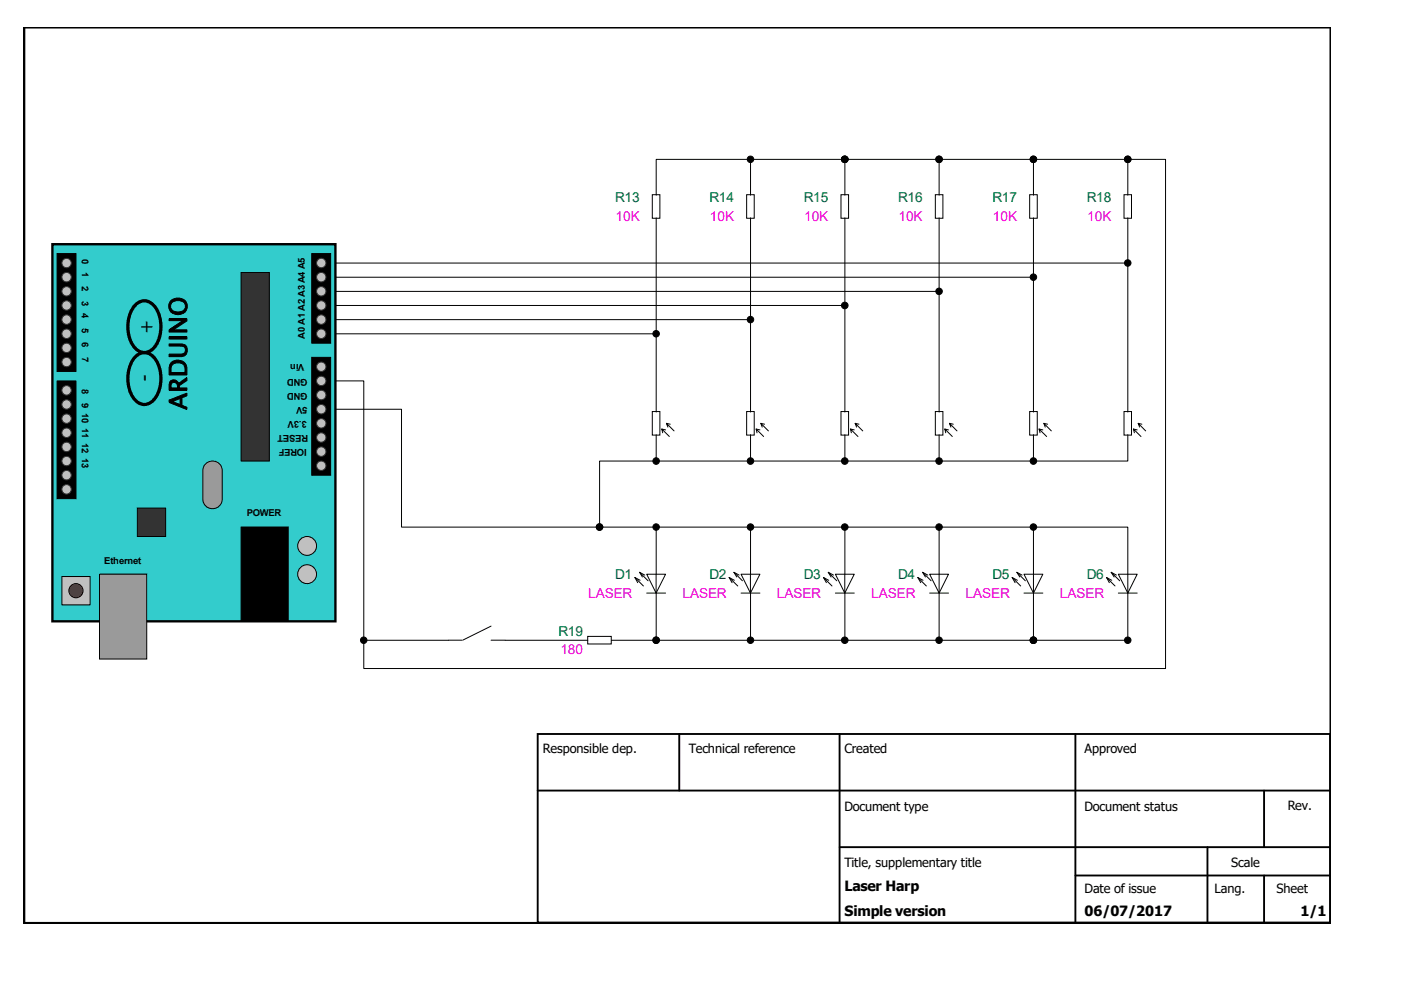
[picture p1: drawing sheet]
<svg xmlns="http://www.w3.org/2000/svg" width="297mm" height="210mm" viewBox="0 0 297 210" stroke-linecap="round" stroke-linejoin="round" font-family="sans-serif">
<path d="M11.1 51.8h60v80h-60z" fill-rule="evenodd" fill="#3cc" stroke="#000" stroke-width=".5"/>
<path d="M66.1 53.8h4v19h-4z" fill-rule="evenodd" fill="#000" stroke="#000" stroke-width=".21"/>
<g fill="#c0c0c0" stroke="#333" stroke-width=".21">
<circle cx="68.1" cy="55.8" r="1"/>
<circle cx="68.1" cy="58.8" r="1"/>
<circle cx="68.1" cy="61.8" r="1"/>
<circle cx="68.1" cy="64.8" r="1"/>
<circle cx="68.1" cy="67.8" r="1"/>
<circle cx="68.1" cy="70.8" r="1"/>
</g>
<path d="M66.1 75.8h4v25h-4z" fill-rule="evenodd" fill="#000" stroke="#000" stroke-width=".21"/>
<g fill="#c0c0c0" stroke="#333" stroke-width=".21">
<circle cx="68.1" cy="77.8" r="1"/>
<circle cx="68.1" cy="80.8" r="1"/>
<circle cx="68.1" cy="83.8" r="1"/>
<circle cx="68.1" cy="86.8" r="1"/>
<circle cx="68.1" cy="89.8" r="1"/>
<circle cx="68.1" cy="92.8" r="1"/>
<circle cx="68.1" cy="95.8" r="1"/>
<circle cx="68.1" cy="98.8" r="1"/>
</g>
<path d="M12.1 53.8h4v25h-4z" fill-rule="evenodd" fill="#000" stroke="#000" stroke-width=".21"/>
<g fill="#c0c0c0" stroke="#333" stroke-width=".21">
<circle cx="14.1" cy="55.8" r="1"/>
<circle cx="14.1" cy="58.8" r="1"/>
<circle cx="14.1" cy="61.8" r="1"/>
<circle cx="14.1" cy="64.8" r="1"/>
<circle cx="14.1" cy="67.8" r="1"/>
<circle cx="14.1" cy="70.8" r="1"/>
<circle cx="14.1" cy="73.8" r="1"/>
<circle cx="14.1" cy="76.8" r="1"/>
</g>
<path d="M12.1 80.8h4v25h-4z" fill-rule="evenodd" fill="#000" stroke="#000" stroke-width=".21"/>
<g fill="#c0c0c0" stroke="#333" stroke-width=".21">
<circle cx="14.1" cy="82.8" r="1"/>
<circle cx="14.1" cy="85.8" r="1"/>
<circle cx="14.1" cy="88.8" r="1"/>
<circle cx="14.1" cy="91.8" r="1"/>
<circle cx="14.1" cy="94.8" r="1"/>
<circle cx="14.1" cy="97.8" r="1"/>
<circle cx="14.1" cy="100.8" r="1"/>
<circle cx="14.1" cy="103.8" r="1"/>
</g>
<path d="M51.1 111.8h10v20h-10z" fill-rule="evenodd" fill="#000" stroke="#000" stroke-width=".21"/>
<path d="M21.1 121.8h10v18h-10z" fill-rule="evenodd" fill="#9a9a9a" stroke="#000" stroke-width=".21"/>
<path d="M28.8 64.5a2.73 2.73 0 0 1 4.5 1.3 7.5 7.5 0 0 1-.9 8.2 2.72 2.72 0 0 1-4.5-1.2 7.5 7.5 0 0 1 .9-8.3zM28.8 75.5a2.72 2.72 0 0 1 4.5 1.2 7.5 7.5 0 0 1-.9 8.3 2.72 2.72 0 0 1-4.5-1.2 7.5 7.5 0 0 1 .9-8.3z" fill="none" stroke="#000" stroke-width=".7"/>
<path d="M51.1 57.8h6v40h-6z" fill-rule="evenodd" fill="#333" stroke="#000" stroke-width=".21"/>
<path d="M43.6 98.4a2.07 2.07 0 0 1 2.2-.5 2.07 2.07 0 0 1 1.3 1.9v6.1a2.05 2.05 0 0 1-2 2 2.05 2.05 0 0 1-2.1-2v-6.1l.1-.5z" fill-rule="evenodd" fill="#9a9a9a" stroke="#000" stroke-width=".21"/>
<g fill="#c0c0c0" stroke="#000" stroke-width=".21">
<circle cx="65.1" cy="115.8" r="2"/>
<circle cx="65.1" cy="121.8" r="2"/>
</g>
<path d="M29.1 107.8h6v6h-6z" fill-rule="evenodd" fill="#333" stroke="#000" stroke-width=".21"/>
<path d="M13.1 122.3h6v6h-6z" fill-rule="evenodd" fill="#c0c0c0" stroke="#000" stroke-width=".21"/>
<circle cx="16.1" cy="125.3" r="1.5" fill="#f00" stroke="#000" stroke-width=".21"/>
<g fill="none" stroke="#000" stroke-width=".21">
<path d="M159.1 33.8h-20v7.6M159.1 33.8v7.6M159.1 33.8h80M179.1 33.8v7.6M199.1 33.8v7.6M219.1 33.8v7.6M239.1 33.8v7.6M239.1 33.8h8v108h-170v-6M71.1 58.8h148M71.1 55.8h168M138.3 41.3h1.6v5h-1.6zM139.1 46.2v41.2"/>
<path d="M158.3 41.3h1.6v5h-1.6zM159.1 46.2v41.2M178.3 41.3h1.6v5h-1.6zM179.1 46.2v41.2M198.3 41.3h1.6v5h-1.6zM199.1 46.2v41.2M218.3 41.3h1.6v5h-1.6zM219.1 46.2v41.2M238.3 41.3h1.6v5h-1.6zM239.1 46.2v41.2M71.1 70.8h68M71.1 67.8h88"/>
<path d="M71.1 64.8h108M71.1 61.8h128M71.1 80.8h6v55h20.8M71.1 86.8h14v25h42M138.3 87.3h1.6v5h-1.6zM139.1 92.2v5.6M140.3 91l.8 .2M140.5 91.8l-.2-.8 1.6 1.6M141.3 89.8l.8 .2M141.6 90.6l-.3-.8 1.6 1.6M158.3 87.3h1.6v5h-1.6zM159.1 92.2v5.6"/>
<path d="M160.3 91l.8 .2M160.5 91.8l-.2-.8 1.6 1.6M161.3 89.8l.8 .2M161.6 90.6l-.3-.8 1.6 1.6M178.3 87.3h1.6v5h-1.6zM179.1 92.2v5.6M180.3 91l.8 .2M180.5 91.8l-.2-.8 1.6 1.6M181.3 89.8l.8 .2M181.6 90.6l-.3-.8 1.6 1.6M198.3 87.3h1.6v5h-1.6zM199.1 92.2v5.6"/>
<path d="M200.3 91l.8 .2M200.5 91.8l-.2-.8 1.6 1.6M201.3 89.8l.8 .2M201.6 90.6l-.3-.8 1.6 1.6M218.3 87.3h1.6v5h-1.6zM219.1 92.2v5.6M220.3 91l.8 .2M220.5 91.8l-.2-.8 1.6 1.6M221.3 89.8l.8 .2M221.6 90.6l-.3-.8 1.6 1.6M238.3 87.3h1.6v5h-1.6zM239.1 92.2v5.6h-112v14"/>
<path d="M240.3 91l.8 .2M240.5 91.8l-.2-.8 1.6 1.6M241.3 89.8l.8 .2M241.6 90.6l-.3-.8 1.6 1.6M127.1 111.8h92M139.1 111.8v10M159.1 111.8v24M179.1 111.8v10M199.1 111.8v24M219.1 111.8h20v24h-109.5M219.1 111.8v24M104.1 135.8h20.5"/>
<path d="M104.1 132.8l-6 3M124.6 135h5v1.6h-5zM134.6 122.5l1.8 1.8M134.6 122.5l.6 1.1M134.6 122.5l1.1 .6M135.6 121.4l1.8 1.8M135.6 121.4l1.1 .6M135.6 121.4l.6 1M137.1 125.8h4M137.1 121.8h4l-2 4zM139.1 121.8v4M139.1 125.8v10"/>
<path d="M154.6 122.5l1.8 1.8M154.6 122.5l.6 1.1M154.6 122.5l1.1 .6M155.6 121.4l1.8 1.8M155.6 121.4l1.1 .6M155.6 121.4l.6 1M157.1 125.8h4M157.1 121.8h4l-2 4zM174.6 122.5l1.8 1.8M174.6 122.5l.6 1.1M174.6 122.5l1.1 .6M175.6 121.4l1.8 1.8"/>
<path d="M175.6 121.4l1.1 .6M175.6 121.4l.6 1M177.1 125.8h4M177.1 121.8h4l-2 4zM179.1 121.8v4M179.1 125.8v10M194.6 122.5l1.8 1.8M194.6 122.5l.6 1.1M194.6 122.5l1.1 .6M195.6 121.4l1.8 1.8M195.6 121.4l1.1 .6M195.6 121.4l.6 1"/>
<path d="M197.1 125.8h4M197.1 121.8h4l-2 4zM214.6 122.5l1.8 1.8M214.6 122.5l.6 1.1M214.6 122.5l1.1 .6M215.6 121.4l1.8 1.8M215.6 121.4l1.1 .6M215.6 121.4l.6 1M217.1 125.8h4M217.1 121.8h4l-2 4zM234.6 122.5l1.8 1.8M234.6 122.5l.6 1.1"/>
<path d="M234.6 122.5l1.1 .6M235.6 121.4l1.8 1.8M235.6 121.4l1.1 .6M235.6 121.4l.6 1M237.1 125.8h4M237.1 121.8h4l-2 4z"/>
</g>
<g fill="#000" stroke="#000" stroke-width=".21">
<circle cx="159.1" cy="33.8" r=".69"/>
<circle cx="179.1" cy="33.8" r=".7"/>
<circle cx="199.1" cy="33.8" r=".69"/>
<circle cx="219.1" cy="33.8" r=".69"/>
<circle cx="239.1" cy="33.8" r=".69"/>
<circle cx="219.1" cy="58.8" r=".69"/>
<circle cx="239.1" cy="55.8" r=".69"/>
<circle cx="139.1" cy="70.8" r=".69"/>
<circle cx="159.1" cy="67.8" r=".69"/>
<circle cx="179.1" cy="64.8" r=".7"/>
<circle cx="199.1" cy="61.8" r=".69"/>
<circle cx="139.1" cy="97.8" r=".69"/>
<circle cx="159.1" cy="97.8" r=".69"/>
<circle cx="179.1" cy="97.8" r=".7"/>
<circle cx="199.1" cy="97.8" r=".69"/>
<circle cx="219.1" cy="97.8" r=".69"/>
<circle cx="127.1" cy="111.8" r=".69"/>
<circle cx="139.1" cy="111.8" r=".69"/>
<circle cx="159.1" cy="111.8" r=".69"/>
<circle cx="179.1" cy="111.8" r=".7"/>
<circle cx="199.1" cy="111.8" r=".69"/>
<circle cx="219.1" cy="111.8" r=".69"/>
<circle cx="77.1" cy="135.8" r=".69"/>
<circle cx="139.1" cy="135.8" r=".69"/>
<circle cx="159.1" cy="135.8" r=".69"/>
<circle cx="179.1" cy="135.8" r=".7"/>
<circle cx="199.1" cy="135.8" r=".69"/>
<circle cx="219.1" cy="135.8" r=".69"/>
<circle cx="239.1" cy="135.8" r=".69"/>
</g>
<path d="M5.1 5.8h277v190h-277z" fill="none" stroke="#000" stroke-width=".5"/>
<path d="M114 155.7h168v40h-168zM144 155.7v12M178 155.7v40M228 155.7v40M114 167.7h168M178 179.7h104M256 179.7v16M268 167.7v12M228 185.7h54M268 185.7v10" fill="none" stroke="#000" stroke-width=".4"/>
<g font-size="5.2">
<text x="32.4" y="71.1" transform="rotate(-90 32.4 71.1)">+</text>
<text x="32" y="81" transform="rotate(-90 32 81)">-</text>
<text x="39.6" y="86.9" transform="rotate(-90 39.6 86.9)">ARDUINO</text>
</g>
<g font-size="3">
<text x="179" y="188.9">Laser Harp</text>
<text x="179" y="194.2">Simple version</text>
<text x="229.9" y="194.2">06/07/2017</text>
<text x="275.7" y="194.2">1/1</text>
</g>
<g font-size="2.9" fill="#008000">
<text x="130.4" y="42.8">R13</text>
<text x="150.4" y="42.8">R14</text>
<text x="170.4" y="42.8">R15</text>
<text x="190.4" y="42.8">R16</text>
<text x="210.4" y="42.8">R17</text>
<text x="230.4" y="42.8">R18</text>
<text x="130.4" y="122.8">D1</text>
<text x="150.4" y="122.8">D2</text>
<text x="170.4" y="122.8">D3</text>
<text x="190.4" y="122.8">D4</text>
<text x="210.4" y="122.8">D5</text>
<text x="230.4" y="122.8">D6</text>
<text x="118.4" y="134.8">R19</text>
</g>
<g font-size="2.9" fill="#f0f">
<text x="130.5" y="46.8">10K</text>
<text x="150.5" y="46.8">10K</text>
<text x="170.5" y="46.8">10K</text>
<text x="190.5" y="46.8">10K</text>
<text x="210.5" y="46.8">10K</text>
<text x="230.5" y="46.8">10K</text>
<text x="124.7" y="126.8">LASER</text>
<text x="144.7" y="126.8">LASER</text>
<text x="164.7" y="126.8">LASER</text>
<text x="184.7" y="126.8">LASER</text>
<text x="204.7" y="126.8">LASER</text>
<text x="224.7" y="126.8">LASER</text>
<text x="118.8" y="138.8">180</text>
</g>
<g font-size="2.7">
<text x="115.1" y="159.8">Responsible dep.</text>
<text x="146" y="159.8">Technical reference</text>
<text x="179" y="159.8">Created</text>
<text x="229.9" y="159.8">Approved</text>
<text x="179" y="172">Document type</text>
<text x="229.9" y="172">Document status</text>
<text x="273" y="171.8">Rev.</text>
<text x="179" y="183.8">Title, supplementary title</text>
<text x="261" y="183.8">Scale</text>
<text x="229.9" y="189.4">Date of issue</text>
<text x="257.5" y="189.4">Lang.</text>
<text x="270.6" y="189.4">Sheet</text>
</g>
<g font-size="2">
<text x="17.4" y="55" transform="rotate(90 17.4 55)">0</text>
<text x="17.4" y="57.6" transform="rotate(90 17.4 57.6)">1</text>
<text x="17.4" y="60.7" transform="rotate(90 17.4 60.7)">2</text>
<text x="17.4" y="63.8" transform="rotate(90 17.4 63.8)">3</text>
<text x="17.4" y="66.4" transform="rotate(90 17.4 66.4)">4</text>
<text x="17.4" y="69.5" transform="rotate(90 17.4 69.5)">5</text>
<text x="64.7" y="71.8" transform="rotate(-90 64.7 71.8)">A0 A1 A2 A3 A4 A5</text>
<text x="17.4" y="72.6" transform="rotate(90 17.4 72.6)">6</text>
<text x="17.4" y="75.7" transform="rotate(90 17.4 75.7)">7</text>
<text x="64.5" y="77.2" transform="rotate(180 64.5 77.2)">Vin</text>
<text x="17.4" y="82.4" transform="rotate(90 17.4 82.4)">8</text>
<text x="65.2" y="83.3" transform="rotate(180 65.2 83.3)">GND</text>
<text x="65.2" y="80.3" transform="rotate(180 65.2 80.3)">GND</text>
<text x="17.4" y="85.5" transform="rotate(90 17.4 85.5)">9 10 11 12 13</text>
<text x="65" y="89.3" transform="rotate(180 65 89.3)">3.3V</text>
<text x="65.2" y="86.3" transform="rotate(180 65.2 86.3)">5V</text>
<text x="65" y="95.3" transform="rotate(180 65 95.3)">IOREF</text>
<text x="65.3" y="92.3" transform="rotate(180 65.3 92.3)">RESET</text>
<text x="52.3" y="109.5">POWER</text>
<text x="22.1" y="119.6">Ethernet</text>
</g>
</svg>
